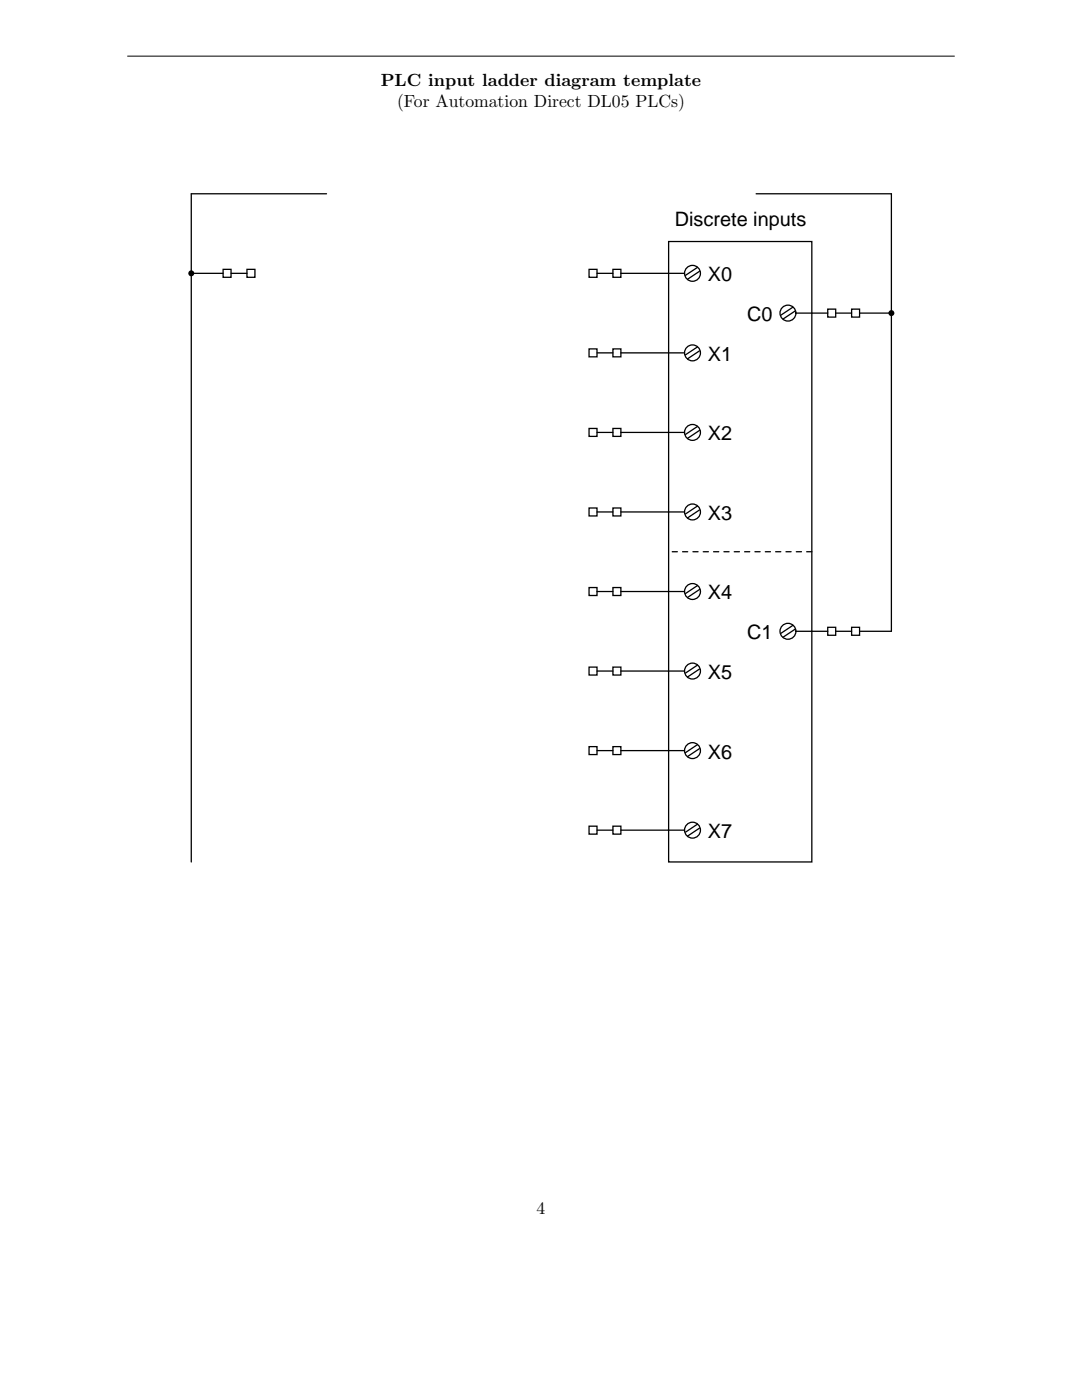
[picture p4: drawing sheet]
<svg xmlns="http://www.w3.org/2000/svg" width="216mm" height="279mm" viewBox="0 0 216 279" stroke-linecap="round" stroke-linejoin="round" font-family="sans-serif">
<path d="M25.4 11.2h165.1" fill="none" stroke="#000" stroke-width=".2"/>
<g fill="none" stroke="#000" stroke-width=".26">
<path d="M65.2 38.7h-27v133.3M150.9 38.7h27v87.3h-6.4M38.2 54.5h6.3M44.5 53.8h1.6v1.5h-1.6zM46.1 54.5h3.2M49.3 53.8h1.6v1.5h-1.6zM117.5 53.8h1.6v1.5h-1.6zM119.1 54.5h3.2M122.3 53.8h1.6v1.5h-1.6zM123.9 54.5h12.7M133.4 48.2h28.6v123.8h-28.6zM139.2 53.4l-2.4 1.5"/>
<path d="M139.6 54.2l-2.4 1.5M117.5 69.6h1.6v1.6h-1.6zM119.1 70.4h3.2M122.3 69.6h1.6v1.6h-1.6zM123.9 70.4h12.7M139.2 69.2l-2.4 1.6M139.6 70l-2.4 1.6M158.2 61.3l-2.4 1.6M158.6 62.1l-2.4 1.6M158.8 62.5h6.4M165.2 61.7h1.6v1.6h-1.6zM166.8 62.5h3.1"/>
<path d="M169.9 61.7h1.6v1.6h-1.6zM171.5 62.5h6.4M117.5 85.5h1.6v1.6h-1.6zM119.1 86.3h3.2M122.3 85.5h1.6v1.6h-1.6zM123.9 86.3h12.7M139.2 85.1l-2.4 1.6M139.6 85.9l-2.4 1.6M117.5 101.4h1.6v1.6h-1.6zM117.5 117.3h1.6v1.5h-1.6zM119.1 102.2h3.2M119.1 118h3.2"/>
<path d="M122.3 101.4h1.6v1.6h-1.6zM122.3 117.3h1.6v1.5h-1.6zM123.9 102.2h12.7M123.9 118h12.7M139.2 101l-2.4 1.6M139.2 116.9l-2.4 1.5M139.6 101.8l-2.4 1.6M139.6 117.7l-2.4 1.5M117.5 133.1h1.6v1.6h-1.6zM119.1 133.9h3.2M122.3 133.1h1.6v1.6h-1.6zM123.9 133.9h12.7"/>
<path d="M139.2 132.7l-2.4 1.6M139.6 133.5l-2.4 1.6M158.2 124.8l-2.4 1.6M158.6 125.6l-2.4 1.6M158.8 126h6.4M165.2 125.2h1.6v1.6h-1.6zM166.8 126h3.1M169.9 125.2h1.6v1.6h-1.6zM117.5 149h1.6v1.6h-1.6zM119.1 149.8h3.2M122.3 149h1.6v1.6h-1.6zM123.9 149.8h12.7"/>
<path d="M139.2 148.6l-2.4 1.6M139.6 149.4l-2.4 1.6M117.5 164.9h1.6v1.6h-1.6zM119.1 165.7h3.2M122.3 164.9h1.6v1.6h-1.6zM123.9 165.7h12.7M139.2 164.5l-2.4 1.6M139.6 165.3l-2.4 1.6"/>
<circle cx="138.2" cy="54.5" r="1.59"/>
<circle cx="138.2" cy="70.4" r="1.59"/>
<circle cx="157.2" cy="62.5" r="1.59"/>
<circle cx="138.2" cy="86.3" r="1.59"/>
<circle cx="138.2" cy="102.2" r="1.59"/>
<circle cx="138.2" cy="118" r="1.59"/>
<circle cx="138.2" cy="133.9" r="1.59"/>
<circle cx="157.2" cy="126" r="1.59"/>
<circle cx="138.2" cy="149.8" r="1.59"/>
<circle cx="138.2" cy="165.7" r="1.59"/>
</g>
<g fill="#000">
<circle cx="38.2" cy="54.5" r=".6"/>
<circle cx="177.9" cy="62.5" r=".6"/>
</g>
<path d="M162 110.1h-28.6" fill="none" stroke="#000" stroke-width=".26" stroke-dasharray="1 1"/>
<g font-size="4">
<text x="134.6" y="45">Discrete inputs</text>
<text x="141.3" y="56.1">X0</text>
<text x="149.1" y="64.1">C0</text>
<text x="141.3" y="72">X1</text>
<text x="141.3" y="87.9">X2</text>
<text x="141.3" y="103.8">X3</text>
<text x="141.3" y="119.6">X4</text>
<text x="149.1" y="127.6">C1</text>
<text x="141.3" y="135.5">X5</text>
<text x="141.3" y="151.4">X6</text>
<text x="141.3" y="167.3">X7</text>
</g>
<g font-size="3.5">
<text x="76" y="17.2">PLC input ladder diagram template</text>
<text x="79.2" y="21.4">(For Automation Direct DL05 PLCs)</text>
<text x="107.1" y="242.3">4</text>
</g>
</svg>
